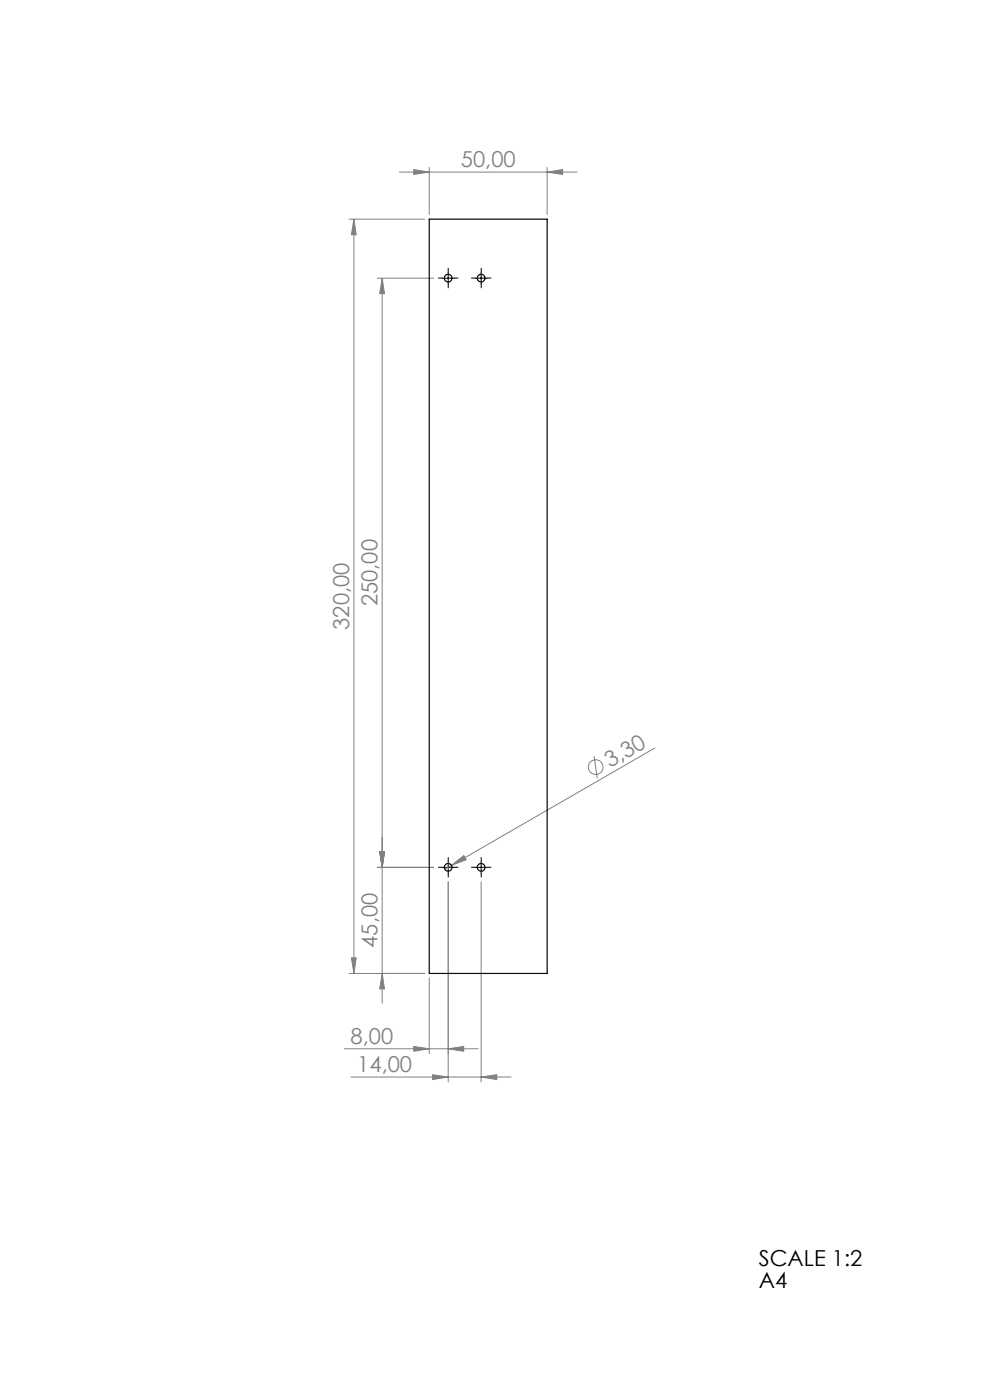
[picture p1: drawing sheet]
<svg xmlns="http://www.w3.org/2000/svg" width="210mm" height="297mm" viewBox="0 0 210 297" stroke-linecap="round" stroke-linejoin="round" font-family="sans-serif">
<g fill="none" stroke="#808080" stroke-width=".21">
<path d="M84.7 36.5h37.7M87.8 36l3.3 .5-3.3 .5zM91.1 35.5v10M116.1 36.5l3.2-.5v1zM116.1 35.5v10M74 46.5h16.1M75.1 46.5v160M75.1 46.5l.5 3.3h-1.1zM80 59h12M81.1 59v153.9M81.1 59l.5 3.3h-1.1zM138.9 158.7l-43.1 24.9"/>
<path d="M126 160.4l.7 4.7M80 184h12M80.5 180.7h1.1l-.5 3.3zM95.1 187.1v42.4M95.8 183.6l2.6-2.1 .5 .9zM95.8 183.6l-1.5 .8M102.1 187.1v42.4M74 206.5h16.1M74.5 203.2h1.1l-.5 3.3zM81.1 206.5l.5 3.3h-1.1zM91.1 207.5v16M73.1 222.5h28.3"/>
<path d="M74.5 228.5h33.9M87.8 222l3.3 .5-3.3 .5zM91.8 228l3.3 .5-3.3 .5zM95.1 222.5l3.3-.5v1zM102.1 228.5l3.3-.5v1z"/>
<circle cx="126.4" cy="162.7" r="1.56"/>
</g>
<g fill="none" stroke="#000" stroke-width=".21" stroke-dasharray="15.2 1.3 1.3 1.3">
<path d="M93.8 59h-.8M95.1 57.7v-.8M96.3 59h.9M100.8 59h-.8M102.1 57.7v-.8M103.3 59h.9M95.1 60.2v.9M102.1 60.2v.9M93.8 184h-.8M95.1 182.7v-.8M95.1 185.2v.9M96.3 184h.9"/>
<path d="M100.8 184h-.8M102.1 182.7v-.8M102.1 185.2v.9M103.3 184h.9"/>
</g>
<path d="M93.8 59h2.5M95.1 57.7v2.6M100.8 59h2.5M102.1 57.7v2.6M93.8 184h2.5M95.1 182.8v2.4M100.8 184h2.5M102.1 182.8v2.4" fill="none" stroke="#000" stroke-width=".21"/>
<g fill="#808080">
<path d="M95.8 183.6l2.6-2.1 .5 .9z"/>
<path d="M116.1 36.5l3.2-.5v1zM87.8 36l3.3 .5-3.3 .5z"/>
<path d="M91.8 228l3.3 .5-3.3 .5zM102.1 228.5l3.3-.5v1z"/>
<path d="M95.1 222.5l3.3-.5v1zM87.8 222l3.3 .5-3.3 .5z"/>
<path d="M81.1 206.5l.5 3.3h-1.1zM80.5 180.7h1.1l-.5 3.3zM80.5 180.7h1.1l-.5 3.3zM81.1 59l.5 3.3h-1.1z"/>
<path d="M75.1 46.5l.5 3.3h-1.1zM74.5 203.2h1.1l-.5 3.3z"/>
</g>
<g fill="none" stroke="#000" stroke-width=".25">
<path d="M91.1 46.5h25v160h-25z"/>
<circle cx="95.1" cy="59" r=".82"/>
<circle cx="102.1" cy="59" r=".82"/>
<circle cx="95.1" cy="184" r=".83"/>
<circle cx="102" cy="184" r=".83"/>
</g>
<g font-size="4.7" fill="#808080">
<text x="97.8" y="35.5">50,00</text>
<text x="80.1" y="128.6" transform="rotate(-90 80.1 128.6)">250,00</text>
<text x="74.1" y="133.6" transform="rotate(-90 74.1 133.6)">320,00</text>
<text x="129.5" y="162.9" transform="rotate(-30 129.5 162.9)">3,30</text>
<text x="80.1" y="201.1" transform="rotate(-90 80.1 201.1)">45,00</text>
<text x="74.4" y="221.5">8,00</text>
<text x="75.8" y="227.5">14,00</text>
</g>
<g font-size="4.7">
<text x="161" y="268.7">SCALE 1:2</text>
<text x="161" y="273.2">A4</text>
</g>
</svg>
